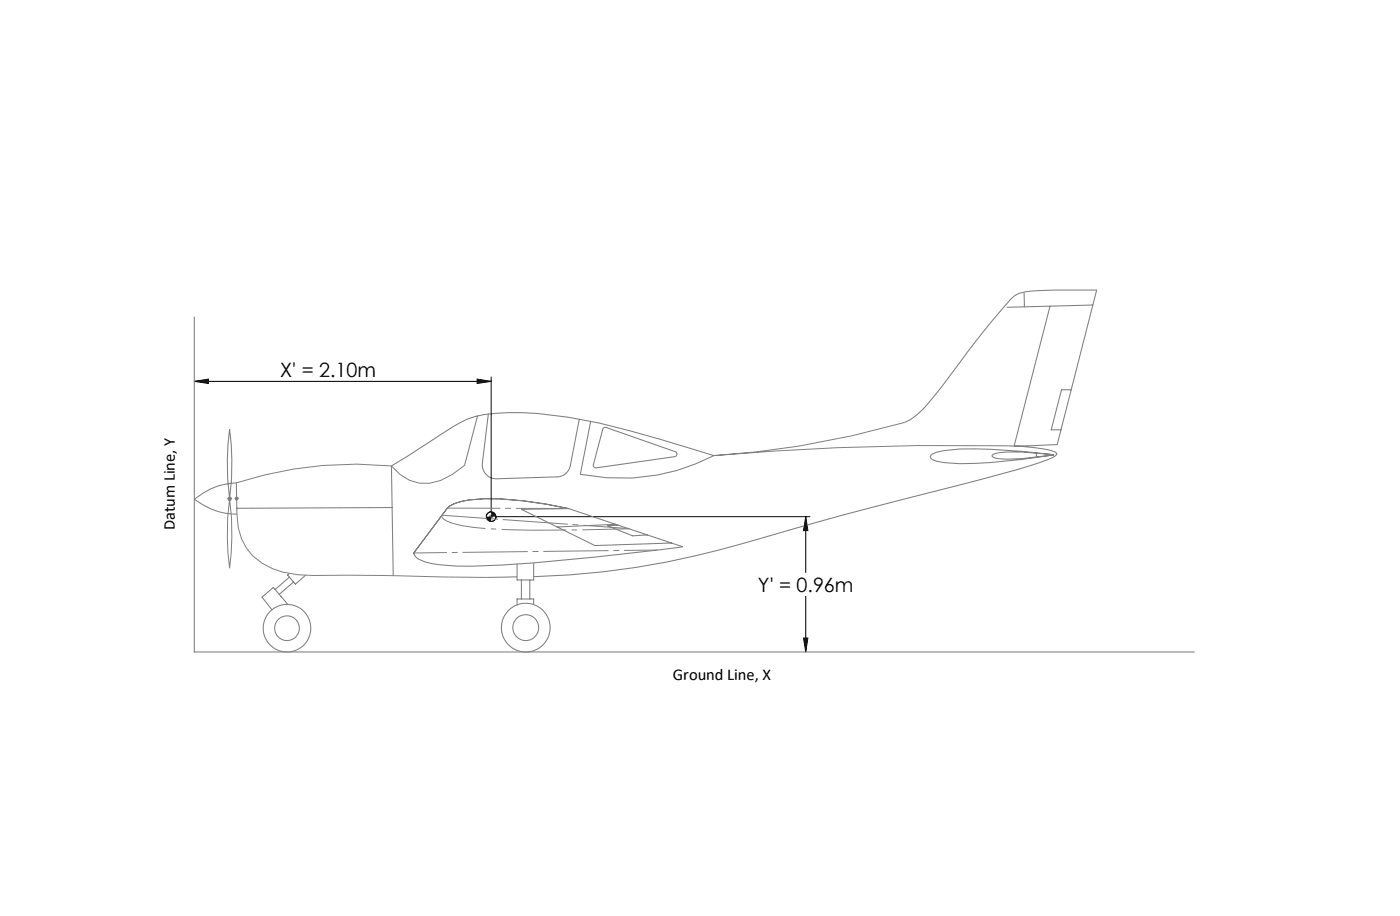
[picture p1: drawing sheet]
<svg xmlns="http://www.w3.org/2000/svg" width="330mm" height="216mm" viewBox="0 0 330 216" stroke-linecap="round" stroke-linejoin="round" font-family="sans-serif">
<g fill="none" stroke="#000" stroke-width=".24">
<path d="M45.8 89.9l3.3-.5v1zM45.8 89.9h70.1M112.5 89.4l3.4 .5-3.4 .5zM115.9 88.9v31.9M115.9 120.6a1.14 1.14 0 0 0-1.2 1.2M116.8 121.8h74.2M117 121.8a1.14 1.14 0 0 1-1.1 1.1M190 121.8l.5 3.3h-1zM190 121.8v13.2M189.5 150.4h1l-.5 3.3zM190 140.5v13.2"/>
<circle cx="115.8" cy="121.8" r="1.13"/>
</g>
<g fill="none" stroke="#808080" stroke-width=".24">
<path d="M213.3 99.6a209.5 209.5 0 0 1-44.9 7.8 644.5 644.5 0 0 1 66.4-2.3M53.7 117.5h.9M53.8 117.2l.7 .7M54.2 117.5a62.6 62.6 0 0 1 0 16.4 62.6 62.6 0 0 1 0-16.4zM54.2 117.1v.9M54.5 117.2l-.7 .7M55.3 117.5h1M55.5 117.2l.7 .7M55.8 117v1M56.2 117.2l-.7 .7M109.6 109.7l-2.9 2.1a10 10 0 0 1-12.3 .1l-2.1-2.1a90.1 90.1 0 0 0-36.6 4M55.9 121.2a13.3 13.3 0 0 0 10.7 13.6l3.6 .7 3.7 .1h16.2l24.7 .5"/>
<path d="M115.4 121.8h.9M115.5 121.4l.7 .7M115.9 121.3v1M116.2 121.4l-.7 .7"/>
</g>
<g fill="none" stroke="#808080" stroke-width=".25">
<path d="M45.8 74.7v79h235.9M241.5 69l.1 3.3M247.6 72.2l-8.4 32.9 10.1-.3 9.4-36.4h-12.1a24.1 24.1 0 0 0-6.3 .7l-1 .6a158.9 158.9 0 0 0-14.4 17.7 60.7 60.7 0 0 1-8.8 10.5l-1.4 1.1-1.4 .6M257.7 71.9l-20.2 .5M112.6 98l-3 11.7M115.2 97.6l-1.4 11.5a3.3 3.3 0 0 0 3.3 3.8l14.3-.5a3.2 3.2 0 0 0 3.1-2.7l2.1-10.9M139.3 99.3l-2.4 12.5a47.7 47.7 0 0 0 31.5-4.4 403.2 403.2 0 0 0-27-7.7 82.5 82.5 0 0 0-24.7-2.3 19.8 19.8 0 0 0-11.2 4l-13.2 8.4 .4 25.8M252.7 91.9h-2.3l-2.5 9.4h2.3M45.8 117.7a15.8 15.8 0 0 1 9.9-3.9l.2 7.4a15.9 15.9 0 0 1-10.1-3.5zM54.2 101.1a62.9 62.9 0 0 1 0 16.4 62.9 62.9 0 0 1 0-16.4zM92.5 119.6l-36.7 .2M134.1 119.9a87.4 87.4 0 0 0-19.8-2.4 17.1 17.1 0 0 0-8.2 1.7l-.6 .6-7.9 10.6"/>
<path d="M134.1 119.9l26.8 9a678.9 678.9 0 0 1-42.4 4.3 59.4 59.4 0 0 1-18.2-.7l-1.7-.7-.6-.6-.4-.8M134.1 119.9l-11.1 .2 17.3 8.5 18.1-.6M142.3 100.9l.5-.2 16.6 5.8 .3 .5-.1 .3-.4 .3-18.9 2.6-.4-.6zM219.6 107.3l1.2-.7a43.5 43.5 0 0 1 13-.7l7.4 .5 7.4 .8a142.5 142.5 0 0 1-22.2 2.1l-3.7-.3-1.9-.3-1.2-.6-.2-.4zM234.1 107.2a5 5 0 0 1 3.3-.7h3.8l7.4 .7-7.4 .9-3.7 .1a4.9 4.9 0 0 1-3.4-.6zM234.8 105.1a44.2 44.2 0 0 1 14.1 1.4l.3 .3v.3a8.4 8.4 0 0 1-3.8 1.9l-5.8 1.8-7.6 2.1a1421.3 1421.3 0 0 0-62.5 16.7 190.6 190.6 0 0 1-43.6 6.3M244.4 106.7v1.1M68.2 135.2l-.4 .3 1.9 2.2 2.4-2.1M68.3 136l-3.4 3M69.3 137.2l-3.4 2.9M97.6 130.4v.3M122 136l-7.2 .1"/>
<path d="M123 136.7v4.5M125 136.7v4.5M125.9 132.7v4h-3.9v-3.8M145.2 123.6l-13.8 .6M145.8 123.8l-2.5 .1 5.9 2.4 3.5-.2M67.9 142.5l-3.4-4-2.7 2.3 2.3 2.9M125.9 142.5v-1.3h-3.9v1.4"/>
<circle cx="67.7" cy="148.1" r="5.6"/>
<circle cx="67.7" cy="148.1" r="2.92"/>
<circle cx="124" cy="147.9" r="5.7"/>
<circle cx="124" cy="147.9" r="3.1"/>
</g>
<path d="M104.1 121.7l.5 .6a14.7 14.7 0 0 0 7.3 2 204.5 204.5 0 0 0 25.3 .6l11.2-.3" fill="none" stroke="#808080" stroke-width=".24" stroke-dasharray="15.2 1.3 1.3 1.3" stroke-dashoffset="4.2" stroke-linecap="butt"/>
<path d="M104.3 121.4l-.2 .2" fill="none" stroke="#808080" stroke-width=".24" stroke-dasharray="15.2 1.3 1.3 1.3" stroke-linecap="butt"/>
<path d="M148.4 124.6h.1" fill="none" stroke="#808080" stroke-width=".24" stroke-dasharray="15.2 1.3 1.3 1.3"/>
<path d="M134.1 119.9l-28.6-.1" fill="none" stroke="#808080" stroke-width=".24" stroke-dasharray="15.2 1.3 1.3 1.3" stroke-dashoffset="2.8"/>
<path d="M155 129.6l-57.4 .7" fill="none" stroke="#808080" stroke-width=".24" stroke-dasharray="15.2 1.3 1.3 1.3" stroke-dashoffset="7.5"/>
<path d="M148.2 124.6l-43.9-3.2" fill="none" stroke="#808080" stroke-width=".24" stroke-dasharray="15.2 1.3 1.3 1.3" stroke-dashoffset="4.6"/>
<g fill="#000">
<path d="M112.5 89.4l3.4 .5-3.4 .5zM45.8 89.9l3.3-.5v1z"/>
<path d="M114.7 121.8v.1a1.16 1.16 0 0 0 1.2 1v-1.1zM115.9 120.7v1.1h1.1a1.14 1.14 0 0 0-1.1-1.1z"/>
<path d="M190 121.8l.5 3.3h-1zM189.5 150.4h1l-.5 3.3z"/>
</g>
<g font-size="4.7">
<text x="66.1" y="88.8">X' = 2.10m</text>
<text x="178.8" y="139.5">Y' = 0.96m</text>
</g>
<g font-size="3.9">
<text x="41.3" y="125" transform="rotate(-90 41.3 125)">Datum Line, Y</text>
<text x="158.7" y="160.3">Ground Line, X</text>
</g>
</svg>
